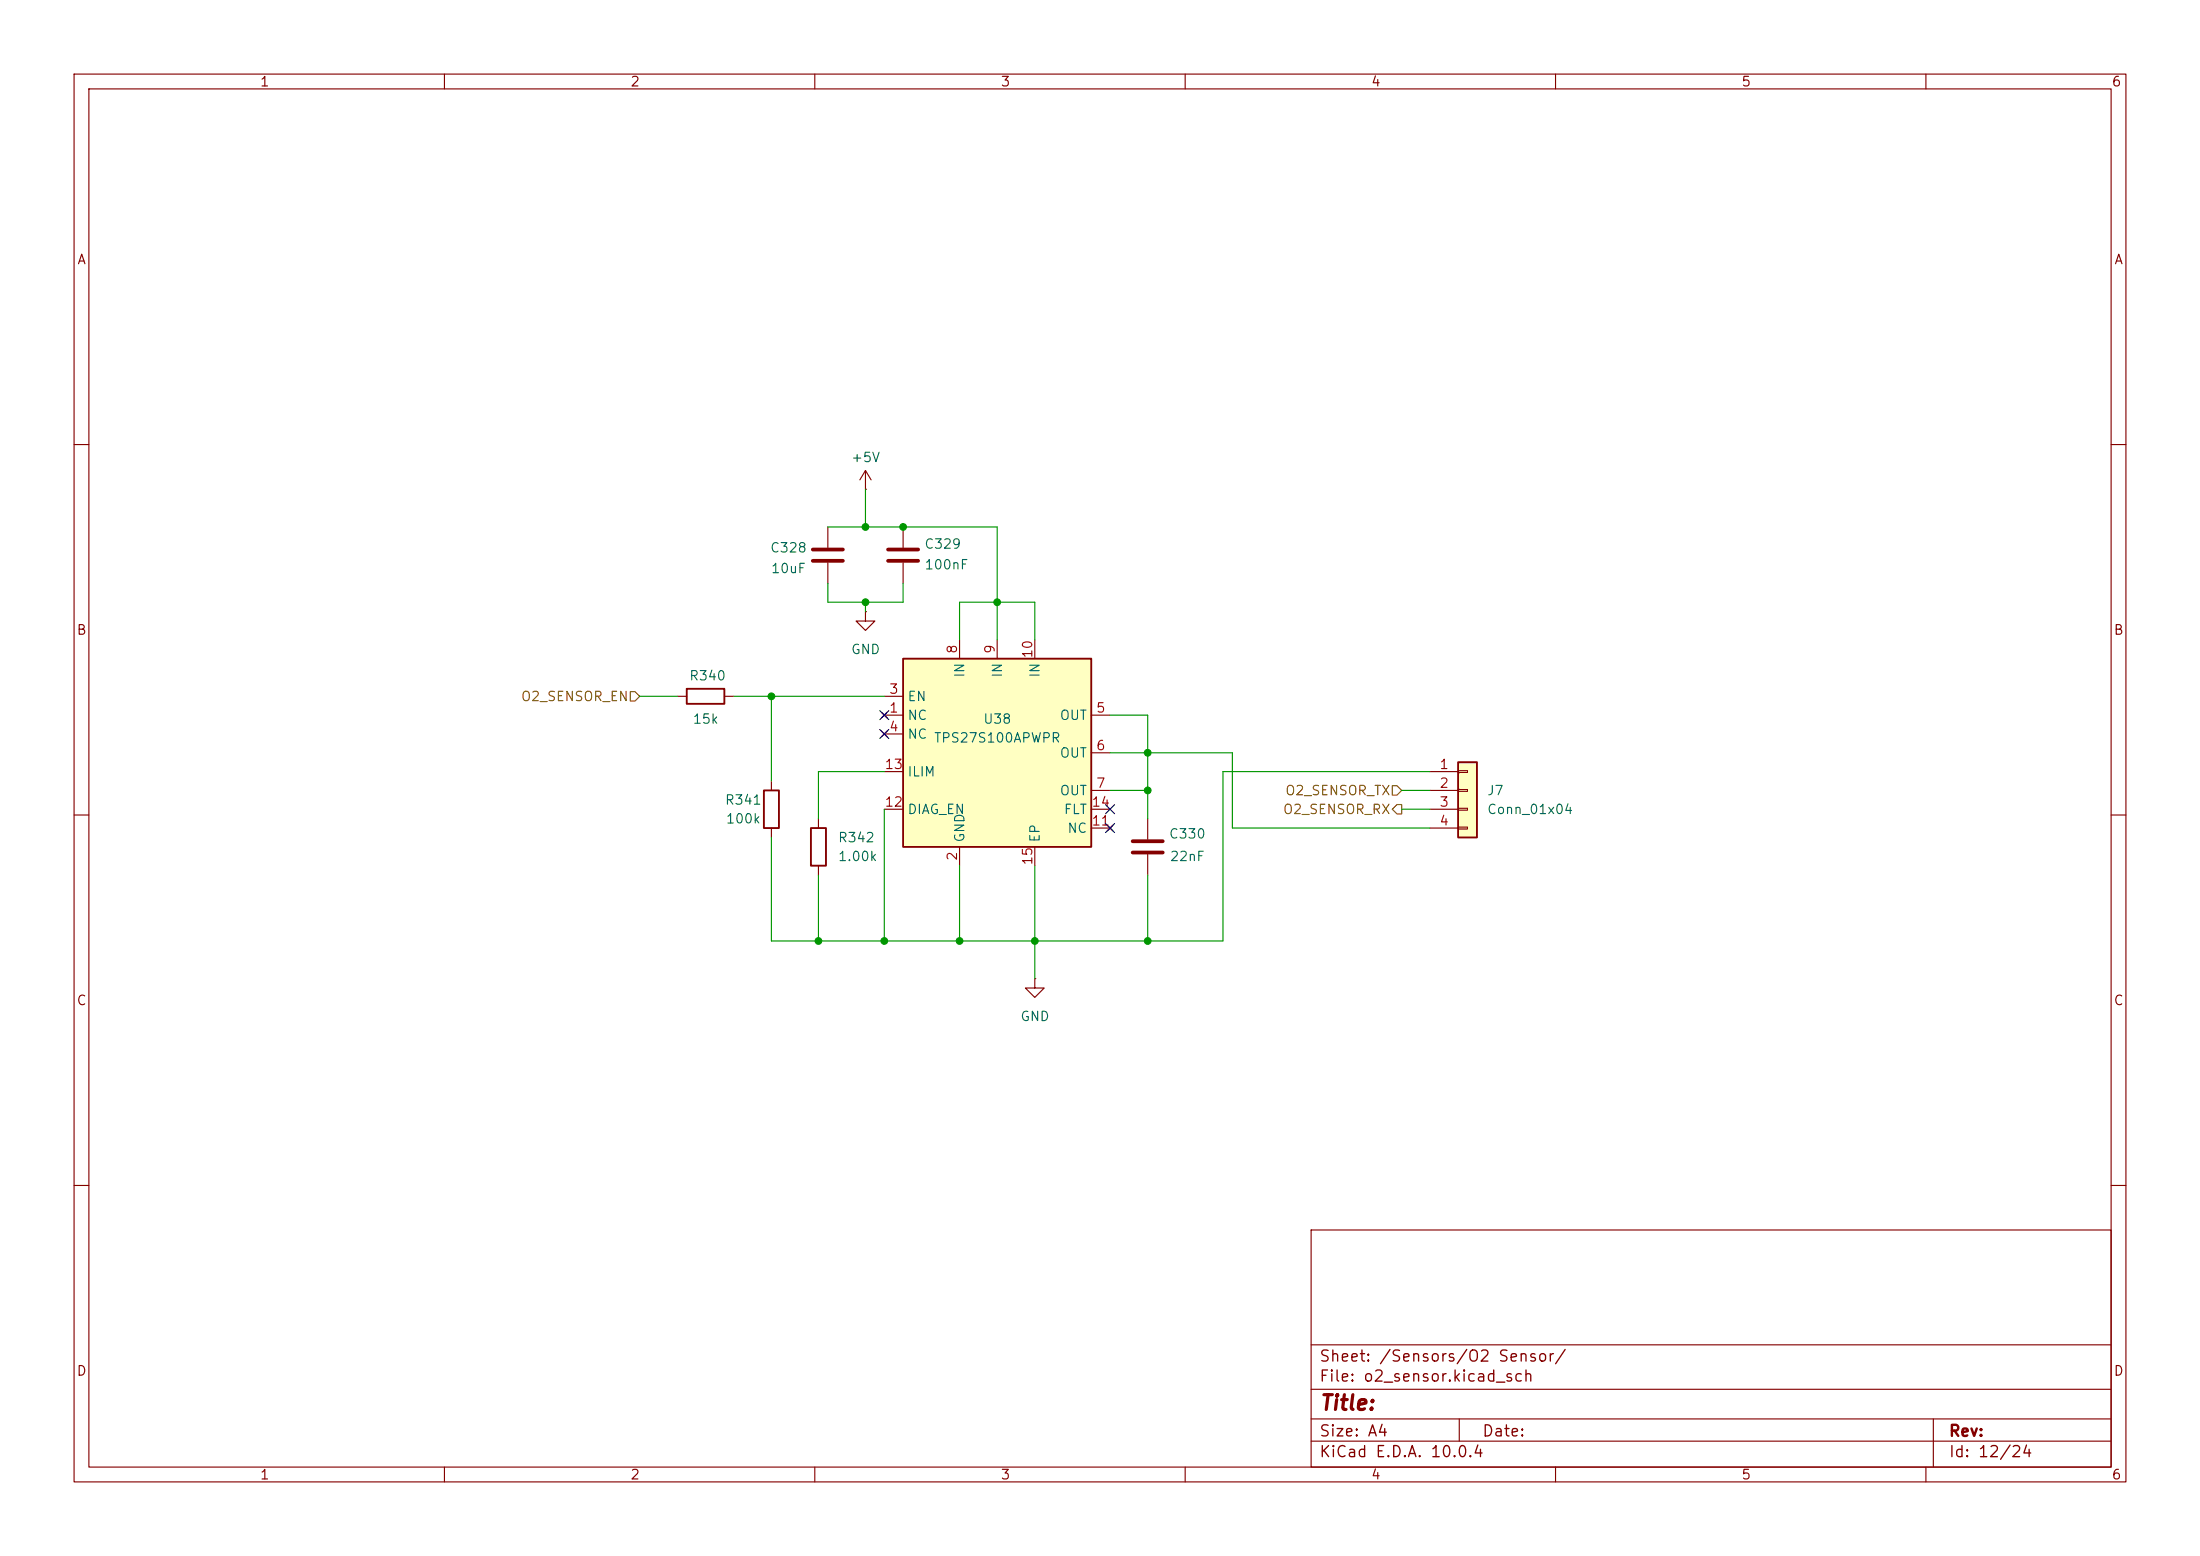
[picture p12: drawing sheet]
<svg xmlns="http://www.w3.org/2000/svg" width="297mm" height="210mm" viewBox="0 0 297 210" stroke-linecap="round" stroke-linejoin="round" font-family="sans-serif">
<g fill="none" stroke="#840000" stroke-width=".15">
<path d="M10 10h277v190h-277zM12 12h273v186h-273zM60 10v2M110 10v2M160 10v2M210 10v2M260 10v2M10 60h2M121.9 71.1v2.8M121.9 75.9v2.8M285 60h2M116.8 82.6v1.2h1.3l-1.3 1.3-1.2-1.3h1.2"/>
<path d="M116.8 82.6h.1M10 110h2M104.1 105.4v1.3M104.1 111.8v1.2M285 110h2M10 160h2M177 166h108v32h-108zM285 160h2M60 198v2M110 198v2M160 198v2M177 194.5h108"/>
<path d="M177 191.5h108M177 187.5h108M177 181.5h108M197 191.5v3M210 198v2M260 198v2M261 191.5v6.5"/>
</g>
<path d="M103.1 106.7h2.1v5.1h-2.1z" fill="none" stroke="#840000" stroke-width=".25"/>
<path d="M119.9 74.2h4.1M119.9 75.7h4.1" fill="none" stroke="#840000" stroke-width=".51"/>
<path d="M121.9 88.9h25.4v25.4h-25.4z" fill="#ffffc2"/>
<path d="M92.7 93h5.1v2h-5.1zM121.9 88.9h25.4v25.4h-25.4zM109.5 111.8h2v5h-2z" fill="none" stroke="#840000" stroke-width=".25"/>
<g fill="none" stroke="#840000" stroke-width=".15">
<path d="M111.8 71.1v2.8M111.8 75.9v2.8M116.8 66h.1M116.8 63.5l-.7 1.3M116.8 63.5l.8 1.3M116.8 63.5v2.5M91.4 94h1.3M97.8 94h1.3M119 96.1l.8 .8M119 98.7l.8 .7M119.4 96.5h2.5M119.4 94h2.5"/>
<path d="M119.4 99.1h2.5M119.8 96.1l-.8 .8M119.8 98.7l-.8 .7M129.5 86.4v2.5M134.6 86.4v2.5M139.7 86.4v2.5M147.3 96.5h2.6M110.5 110.5v1.3M110.5 116.8v1.3M119.4 109.2h2.5M119.4 104.1h2.5M129.5 114.3v2.5"/>
<path d="M139.7 114.3v2.5M147.3 101.6h2.6M147.3 106.7h2.6M147.3 111.8h2.6M147.3 109.2h2.6M149.5 111.4l.7 .7M150.2 111.4l-.7 .7M154.9 110.5v2.8M154.9 115.3v2.8M139.7 132.1v1.3h1.3l-1.3 1.2-1.3-1.2h1.3M139.7 132.1h.1"/>
</g>
<path d="M109.7 74.2h4.1M109.7 75.7h4.1M152.9 113.5h4.1M152.9 115.1h4.1" fill="none" stroke="#840000" stroke-width=".51"/>
<path d="M196.8 102.9h2.6v10.1h-2.6z" fill="#ffffc2"/>
<path d="M196.8 102.9h2.6v10.1h-2.6z" fill="none" stroke="#840000" stroke-width=".25"/>
<path d="M193 104.1h3.8M193 106.7h3.8M193 109.2h3.8M193 111.8h3.8M196.8 104h1.3v.3h-1.3zM196.8 106.6h1.3v.2h-1.3zM196.8 109.1h1.3v.2h-1.3zM196.8 111.6h1.3v.3h-1.3z" fill="none" stroke="#840000" stroke-width=".15"/>
<path d="M85.1 93.3h.6l.7 .7-.7 .6h-.6zM188 106h.6l.6 .7-.6 .6h-.6zM188.6 108.6h.6v1.3h-.6l-.6-.7z" fill="none" stroke="#725600" stroke-width=".15"/>
<g fill="none" stroke="#009600" stroke-width=".15">
<path d="M111.8 71.1h22.8v15.3M111.8 78.7v2.6h10.1v-2.6M116.8 66v5.1M86.4 94h5M99.1 94h20.3M104.1 94v11.4M116.8 81.3v1.3M129.5 86.4v-5.1h10.2v5.1M149.9 96.5h5v14M110.5 118.1v8.9M119.4 104.1h-8.9v6.4M119.4 109.2v17.8"/>
<path d="M129.5 116.8v10.2M139.7 116.8v15.3M149.9 101.6h16.5v10.2h26.6M149.9 106.7h5M154.9 118.1v8.9M189.2 106.7h3.8M189.2 109.2h3.8M193 104.1h-27.9v22.9h-61v-14"/>
</g>
<path d="M118.8 98.5l1.2 1.2M118.8 95.9l1.2 1.2M120 98.5l-1.2 1.2M120 95.9l-1.2 1.2M149.3 108.6l1.2 1.2M149.3 111.2l1.2 1.2M150.5 108.6l-1.2 1.2M150.5 111.2l-1.2 1.2" fill="none" stroke="#000084" stroke-width=".15"/>
<g fill="#009600" stroke="#009600" stroke-width=".14">
<circle cx="134.6" cy="81.3" r=".46"/>
<circle cx="116.8" cy="71.1" r=".46"/>
<circle cx="110.5" cy="127" r=".46"/>
<circle cx="119.4" cy="127" r=".46"/>
<circle cx="121.9" cy="71.1" r=".46"/>
<circle cx="104.1" cy="94" r=".46"/>
<circle cx="116.8" cy="81.3" r=".46"/>
<circle cx="139.7" cy="127" r=".46"/>
<circle cx="129.5" cy="127" r=".46"/>
<circle cx="154.9" cy="127" r=".46"/>
<circle cx="154.9" cy="106.7" r=".46"/>
<circle cx="154.9" cy="101.6" r=".46"/>
</g>
<text font-size="2" fill="#840000" x="178" y="190.8">Title:</text>
<g font-size="1.5" fill="#840000">
<text x="178" y="184.2">Sheet: /Sensors/O2 Sensor/</text>
<text x="178" y="186.9">File: o2_sensor.kicad_sch</text>
<text x="178" y="197.1">KiCad E.D.A. 10.0.4</text>
<text x="178" y="194.3">Size: A4</text>
<text x="200" y="194.3">Date:</text>
<text x="263" y="194.3">Rev:</text>
<text x="263" y="197.1">Id: 12/24</text>
</g>
<g font-size="1.3" fill="#840000">
<text x="35" y="12">1</text>
<text x="85" y="12">2</text>
<text x="135" y="12">3</text>
<text x="185" y="12">4</text>
<text x="235" y="12">5</text>
<text x="285" y="12">6</text>
<text x="10.3" y="36">A</text>
<text x="285.3" y="36">A</text>
<text x="10.3" y="86">B</text>
<text x="285.3" y="86">B</text>
<text x="10.3" y="136">C</text>
<text x="285.3" y="136">C</text>
<text x="10.3" y="186">D</text>
<text x="285.3" y="186">D</text>
<text x="35" y="200">1</text>
<text x="85" y="200">2</text>
<text x="135" y="200">3</text>
<text x="185" y="200">4</text>
<text x="235" y="200">5</text>
<text x="285" y="200">6</text>
</g>
<g font-size="1.3" fill="#006464">
<text x="114.8" y="62.7">+5V</text>
<text x="103.9" y="74.9">C328</text>
<text x="104" y="77.7">10uF</text>
<text x="124.7" y="74.4">C329</text>
<text x="124.7" y="77.2">100nF</text>
<text x="114.8" y="88.6">GND</text>
<text x="93" y="92.2">R340</text>
<text x="122.4" y="95">EN</text>
<text x="130.5" y="91.5" transform="rotate(-90 130.5 91.5)">IN</text>
<text x="135.6" y="91.5" transform="rotate(-90 135.6 91.5)">IN</text>
<text x="140.7" y="91.5" transform="rotate(-90 140.7 91.5)">IN</text>
<text x="93.4" y="98">15k</text>
<text x="122.4" y="97.5">NC</text>
<text x="122.4" y="100">NC</text>
<text x="126" y="100.5">TPS27S100APWPR</text>
<text x="132.6" y="98">U38</text>
<text x="143" y="97.5">OUT</text>
<text x="122.4" y="105.1">ILIM</text>
<text x="143" y="102.6">OUT</text>
<text x="143" y="107.7">OUT</text>
<text x="200.7" y="107.7">J7</text>
<text x="97.8" y="108.9">R341</text>
<text x="97.9" y="111.5">100k</text>
<text x="122.4" y="110.2">DIAG_EN</text>
<text x="130.5" y="113.8" transform="rotate(-90 130.5 113.8)">GND</text>
<text x="140.7" y="113.8" transform="rotate(-90 140.7 113.8)">EP</text>
<text x="143.5" y="110.2">FLT</text>
<text x="144" y="112.7">NC</text>
<text x="157.7" y="113.5">C330</text>
<text x="200.7" y="110.2">Conn_01x04</text>
<text x="113" y="114">R342</text>
<text x="113" y="116.5">1.00k</text>
<text x="157.8" y="116.5">22nF</text>
<text x="137.7" y="138.1">GND</text>
</g>
<g font-size="1.3" fill="#a90000">
<text x="129.5" y="88.3" transform="rotate(-90 129.5 88.3)">8</text>
<text x="134.6" y="88.3" transform="rotate(-90 134.6 88.3)">9</text>
<text x="139.7" y="88.9" transform="rotate(-90 139.7 88.9)">10</text>
<text x="119.9" y="94">3</text>
<text x="119.9" y="96.5">1</text>
<text x="119.9" y="99">4</text>
<text x="147.9" y="96.5">5</text>
<text x="147.9" y="101.6">6</text>
<text x="119.3" y="104.1">13</text>
<text x="147.9" y="106.7">7</text>
<text x="194.2" y="104.1">1</text>
<text x="194.2" y="106.7">2</text>
<text x="119.3" y="109.2">12</text>
<text x="147.3" y="111.7">11</text>
<text x="147.3" y="109.2">14</text>
<text x="194.2" y="109.2">3</text>
<text x="194.2" y="111.7">4</text>
<text x="129.5" y="116.3" transform="rotate(-90 129.5 116.3)">2</text>
<text x="139.7" y="116.9" transform="rotate(-90 139.7 116.9)">15</text>
</g>
<g font-size="1.3" fill="#725600">
<text x="70.2" y="95">O2_SENSOR_EN</text>
<text x="173.4" y="107.7">O2_SENSOR_TX</text>
<text x="173.1" y="110.2">O2_SENSOR_RX</text>
</g>
</svg>
